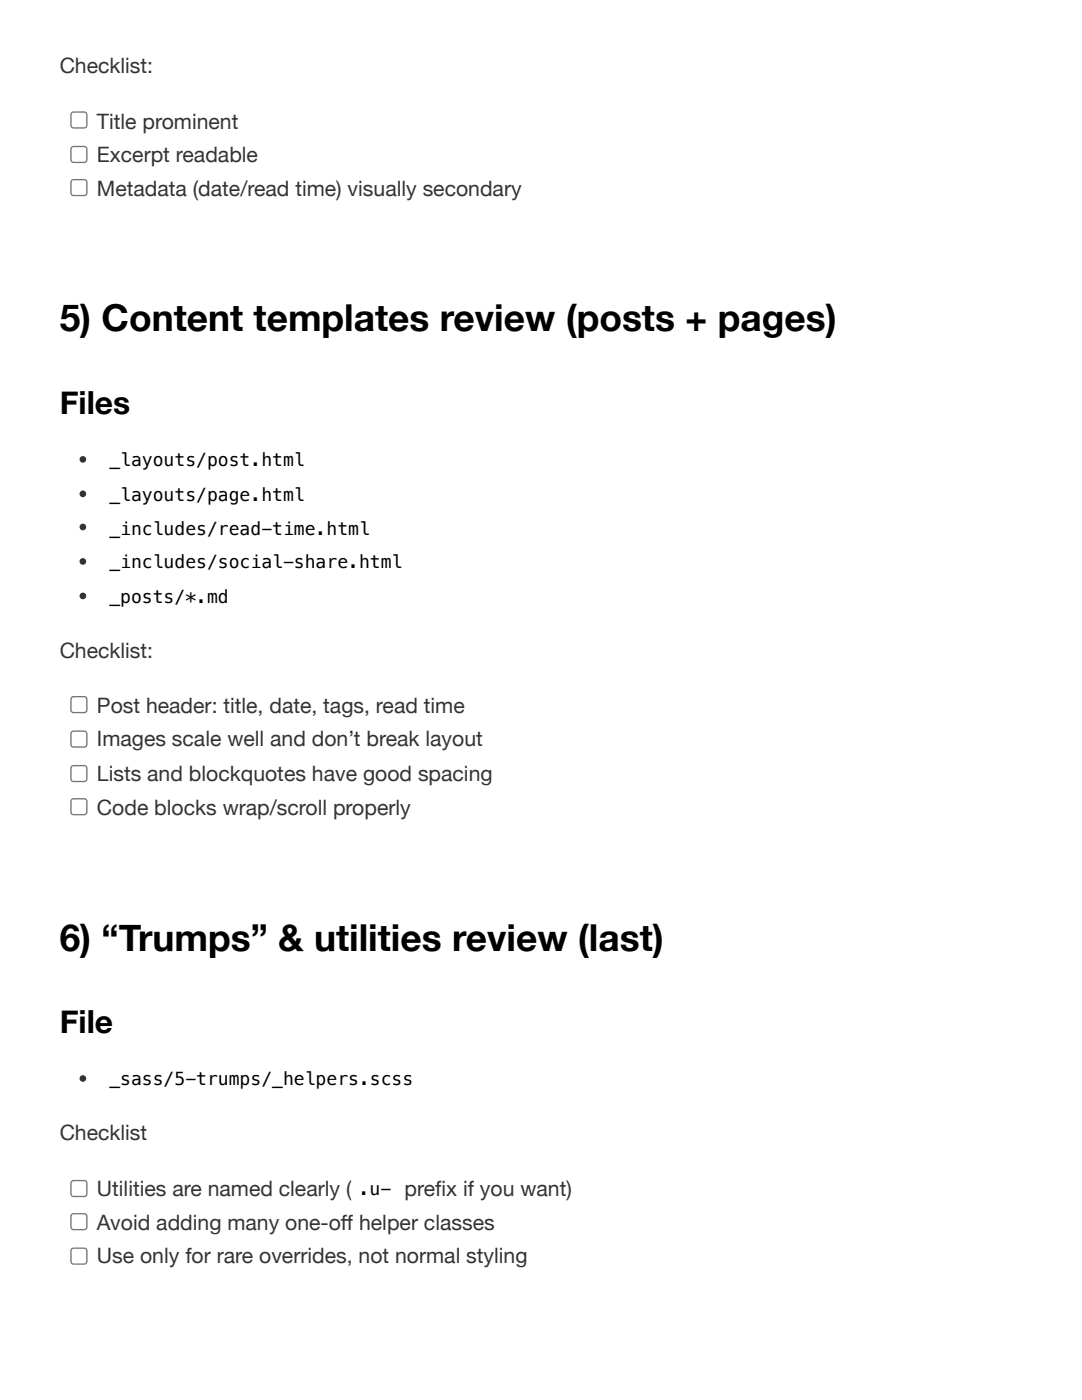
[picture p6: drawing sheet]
<svg xmlns="http://www.w3.org/2000/svg" width="216mm" height="279mm" viewBox="0 0 216 279" stroke-linecap="round" stroke-linejoin="round" font-family="sans-serif">
<path d="M14.3 22.5l.4-.1h2.1a.53 .53 0 0 1 .5 .5v2.1a.53 .53 0 0 1-.5 .5h-2.1a.53 .53 0 0 1-.5-.5v-2.1z" fill="none" stroke="#767676" stroke-width=".26"/>
<path d="M14.2 29.3l.4-.1h2.3a.53 .53 0 0 1 .5 .5v2.3a.53 .53 0 0 1-.5 .5h-2.3a.53 .53 0 0 1-.5-.5v-2.3z" fill="#fff"/>
<path d="M14.3 29.4l.4-.2h2.1a.53 .53 0 0 1 .5 .6v2.1a.53 .53 0 0 1-.5 .5h-2.1a.53 .53 0 0 1-.5-.5v-2.1z" fill="none" stroke="#767676" stroke-width=".26"/>
<path d="M14.2 35.9l.4-.1h2.3a.53 .53 0 0 1 .5 .5v2.3a.53 .53 0 0 1-.5 .5h-2.3a.53 .53 0 0 1-.5-.5v-2.3z" fill="#fff"/>
<path d="M14.3 36l.4-.1h2.1a.53 .53 0 0 1 .5 .5v2.1a.53 .53 0 0 1-.5 .5h-2.1a.53 .53 0 0 1-.5-.5v-2.1z" fill="none" stroke="#767676" stroke-width=".26"/>
<circle cx="16.5" cy="91.7" r=".66" fill="#333"/>
<path d="M20.6 89.1l.6-.2h40.2a.79 .79 0 0 1 .8 .8v4.2a.79 .79 0 0 1-.8 .8h-40.2a.79 .79 0 0 1-.8-.8v-4.2z" fill="#fff"/>
<circle cx="16.5" cy="98.6" r=".66" fill="#333"/>
<path d="M20.6 96l.6-.2h40.2a.79 .79 0 0 1 .8 .8v3.9a.79 .79 0 0 1-.8 .8h-40.2a.79 .79 0 0 1-.8-.8v-3.9z" fill="#fff"/>
<circle cx="16.5" cy="105.2" r=".66" fill="#333"/>
<path d="M20.6 102.9l.6-.2h53.1a.79 .79 0 0 1 .8 .8v3.9a.79 .79 0 0 1-.8 .8h-53.1a.79 .79 0 0 1-.8-.8v-3.9z" fill="#fff"/>
<circle cx="16.5" cy="112.1" r=".66" fill="#333"/>
<path d="M20.6 109.5l.6-.2h59.8a.79 .79 0 0 1 .8 .8v4.2a.79 .79 0 0 1-.8 .8h-59.8a.79 .79 0 0 1-.8-.8v-4.2z" fill="#fff"/>
<circle cx="16.5" cy="118.9" r=".66" fill="#333"/>
<g fill="#fff">
<path d="M20.6 116.4l.6-.2h25.1a.79 .79 0 0 1 .8 .7v4a.79 .79 0 0 1-.8 .8h-25.1a.79 .79 0 0 1-.8-.8v-4z"/>
<path d="M14.2 139.1l.4-.1h2.3a.53 .53 0 0 1 .5 .5v2.3a.53 .53 0 0 1-.5 .5h-2.3a.53 .53 0 0 1-.5-.5v-2.3z"/>
</g>
<path d="M14.3 139.2l.4-.2h2.1a.53 .53 0 0 1 .5 .6v2.1a.53 .53 0 0 1-.5 .5h-2.1a.53 .53 0 0 1-.5-.5v-2.1z" fill="none" stroke="#767676" stroke-width=".26"/>
<path d="M14.2 146l.4-.2h2.3a.53 .53 0 0 1 .5 .6v2.2a.53 .53 0 0 1-.5 .6h-2.3a.53 .53 0 0 1-.5-.6v-2.2z" fill="#fff"/>
<path d="M14.3 146.1l.4-.2h2.1a.53 .53 0 0 1 .5 .5v2.2a.53 .53 0 0 1-.5 .5h-2.1a.53 .53 0 0 1-.5-.5v-2.2z" fill="none" stroke="#767676" stroke-width=".26"/>
<path d="M14.2 152.9l.4-.2h2.3a.53 .53 0 0 1 .5 .5v2.3a.53 .53 0 0 1-.5 .6h-2.3a.53 .53 0 0 1-.5-.6v-2.3z" fill="#fff"/>
<path d="M14.3 153l.4-.2h2.1a.53 .53 0 0 1 .5 .5v2.1a.53 .53 0 0 1-.5 .6h-2.1a.53 .53 0 0 1-.5-.6v-2.1z" fill="none" stroke="#767676" stroke-width=".26"/>
<path d="M14.2 159.5l.4-.2h2.3a.53 .53 0 0 1 .5 .6v2.2a.53 .53 0 0 1-.5 .6h-2.3a.53 .53 0 0 1-.5-.6v-2.2z" fill="#fff"/>
<path d="M14.3 159.6l.4-.2h2.1a.53 .53 0 0 1 .5 .5v2.2a.53 .53 0 0 1-.5 .5h-2.1a.53 .53 0 0 1-.5-.5v-2.2z" fill="none" stroke="#767676" stroke-width=".26"/>
<circle cx="16.5" cy="215.2" r=".66" fill="#333"/>
<g fill="#fff">
<path d="M20.6 212.7l.6-.2h61.9a.79 .79 0 0 1 .8 .8v4.2a.79 .79 0 0 1-.8 .8h-61.9a.79 .79 0 0 1-.8-.8v-4.2z"/>
<path d="M14.2 235.7l.4-.2h2.3a.53 .53 0 0 1 .5 .6v2.2a.53 .53 0 0 1-.5 .6h-2.3a.53 .53 0 0 1-.5-.6v-2.2z"/>
</g>
<path d="M14.3 235.8l.4-.2h2.1a.53 .53 0 0 1 .5 .5v2.2a.53 .53 0 0 1-.5 .5h-2.1a.53 .53 0 0 1-.5-.5v-2.2z" fill="none" stroke="#767676" stroke-width=".26"/>
<g fill="#fff">
<path d="M70.3 234.7l.6-.3h7.9a.79 .79 0 0 1 .8 .8v4.2a.79 .79 0 0 1-.8 .8h-7.9a.79 .79 0 0 1-.8-.8v-4.2z"/>
<path d="M14.2 242.3l.4-.2h2.3a.53 .53 0 0 1 .5 .6v2.3a.53 .53 0 0 1-.5 .5h-2.3a.53 .53 0 0 1-.5-.5v-2.3z"/>
</g>
<path d="M14.3 242.4l.4-.2h2.1a.53 .53 0 0 1 .5 .6v2.1a.53 .53 0 0 1-.5 .5h-2.1a.53 .53 0 0 1-.5-.5v-2.1z" fill="none" stroke="#767676" stroke-width=".26"/>
<path d="M14.2 249.2l.4-.2h2.3a.53 .53 0 0 1 .5 .6v2.2a.53 .53 0 0 1-.5 .6h-2.3a.53 .53 0 0 1-.5-.6v-2.2z" fill="#fff"/>
<path d="M14.3 249.3l.4-.2h2.1a.53 .53 0 0 1 .5 .5v2.2a.53 .53 0 0 1-.5 .5h-2.1a.53 .53 0 0 1-.5-.5v-2.2z" fill="none" stroke="#767676" stroke-width=".26"/>
<g font-size="7.4">
<text x="11.9" y="66.1">5) Content templates review (posts + pages)</text>
<text x="11.9" y="189.7">6) “Trumps” &amp; utilities review (last)</text>
</g>
<g font-size="6.3">
<text x="11.9" y="82.5">Files</text>
<text x="11.9" y="206.1">File</text>
</g>
<g font-size="4.2" fill="#333">
<text x="11.9" y="14.6">Checklist:</text>
<text x="19.3" y="25.7">Title prominent</text>
<text x="19.3" y="32.3">Excerpt readable</text>
<text x="19.3" y="39.2">Metadata (date/read time) visually secondary</text>
<text x="11.9" y="131.2">Checklist:</text>
<text x="19.3" y="142.3">Post header: title, date, tags, read time</text>
<text x="19.3" y="149">Images scale well and don’t break layout</text>
<text x="19.3" y="155.8">Lists and blockquotes have good spacing</text>
<text x="19.3" y="162.7">Code blocks wrap/scroll properly</text>
<text x="11.9" y="227.5">Checklist</text>
<text x="19.3" y="238.7">Utilities are named clearly (</text>
<text x="80.7" y="238.7">prefi x if you want)</text>
<text x="19.3" y="245.5">Avoid adding many one-off helper classes</text>
<text x="19.3" y="252.1">Use only for rare overrides, not normal styling</text>
</g>
<g font-size="3.6">
<text x="21.8" y="93.1">_layouts/post.html</text>
<text x="21.8" y="99.9">_layouts/page.html</text>
<text x="21.8" y="106.8">_includes/read-time.html</text>
<text x="21.8" y="113.4">_includes/social-share.html</text>
<text x="21.8" y="120.3">_posts/*.md</text>
<text x="21.8" y="216.6">_sass/5-trumps/_helpers.scss</text>
<text x="71.6" y="238.6">.u-</text>
</g>
</svg>
